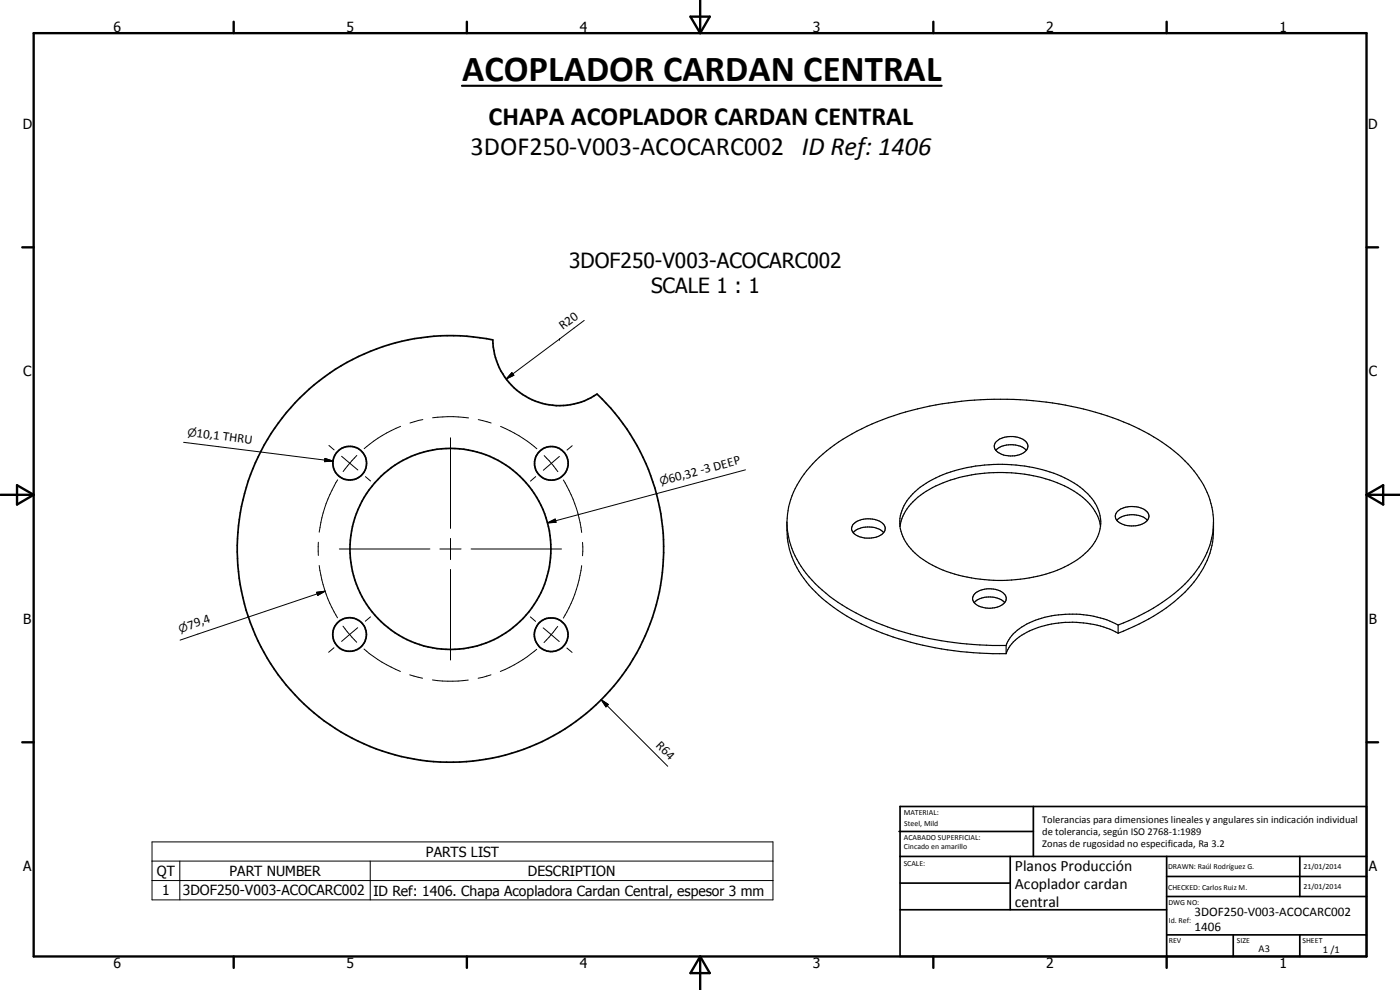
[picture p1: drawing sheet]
<svg xmlns="http://www.w3.org/2000/svg" width="420mm" height="297mm" viewBox="0 0 420 297" stroke-linecap="round" stroke-linejoin="round" font-family="sans-serif">
<g fill="none" stroke="#000" stroke-width=".51">
<path d="M89.9 119.4a64 64 0 0 1 58-17.4 20 20 0 0 0 31.3 16.2 64 64 0 0 1 2 90.9 64 64 0 0 1-90.9 1.2 64 64 0 0 1-.4-90.9zM269.8 249.5h40.3M270.1 242h140v45h-140zM270.1 257h140M303.2 257v16M310.1 242v15M350.1 257v30M390.1 257v12M270.1 265h33.1M270.1 273h80M350.1 269h60M350.1 263h60"/>
<path d="M350.1 280.5h60M370.1 280.5v6.5M390.1 280.5v6.5"/>
<circle cx="105" cy="139" r="5"/>
<circle cx="165.5" cy="139" r="5"/>
<circle cx="135.2" cy="164.7" r="30.2"/>
<circle cx="104.9" cy="190.4" r="5"/>
<circle cx="165.4" cy="190.4" r="5.1"/>
</g>
<g fill="none" stroke="#000" stroke-width=".35">
<path d="M298.9 135.1a7.1 7.1 0 0 1 9.1 0M299 132.5a7.2 7.2 0 0 1 9 .1 2.14 2.14 0 0 1-1.2 3.5 7.4 7.4 0 0 1-7.9-.9 1.89 1.89 0 0 1 .1-2.7zM236.2 156.7a26.7 26.7 0 0 0 9.5 21.9 65.8 65.8 0 0 0 29.4 14.6 105 105 0 0 0 26.9 2.9M256 157.4a7 7 0 0 1 9.4 .2 2.38 2.38 0 0 1-1.8 3.4 7.7 7.7 0 0 1-7.2-.9 1.9 1.9 0 0 1-.4-2.7zM256.1 159.8a7 7 0 0 1 9.1 0M270.1 157.9a12.8 12.8 0 0 1 5.3-11.1 40 40 0 0 1 24.1-7.5 40.4 40.4 0 0 1 25.5 7.5 12.7 12.7 0 0 1 5.3 11.1M270.1 157.9a15.3 15.3 0 0 0 7.8 10.6 45 45 0 0 0 27 5.4 35 35 0 0 0 20.8-7.9 13.1 13.1 0 0 0 4.6-8.1M270.1 157.9a15.6 15.6 0 0 1 8.8-11 47.4 47.4 0 0 1 33.7-3.6 27.8 27.8 0 0 1 15.6 9.4l1.2 2.2 .9 3M335.2 156.1a7 7 0 0 1 9.1 0M335.4 153.5a7.2 7.2 0 0 1 8.9 .1 2.18 2.18 0 0 1-1.2 3.5 6.9 6.9 0 0 1-8.1-1.2 1.84 1.84 0 0 1 .4-2.4zM364.2 156.8a27.3 27.3 0 0 1-10.7 20.4 59.4 59.4 0 0 1-17.9 10.3M292.6 178.1a7 7 0 0 1 9.1 .5 2.38 2.38 0 0 1-1.8 3.3 7.1 7.1 0 0 1-7.7-1.3 1.95 1.95 0 0 1 .4-2.5z"/>
<path d="M292.4 180.8a7 7 0 0 1 9.1 0M302 193.7v2.4M335.6 190a30.7 30.7 0 0 0-29.7 1.1 9.9 9.9 0 0 0-3.9 5M335.6 190a54.3 54.3 0 0 0 22.7-15.4 26.5 26.5 0 0 0-1.7-35.3 61.7 61.7 0 0 0-27.8-15.6 104.9 104.9 0 0 0-65.5 2.8 49.8 49.8 0 0 0-22.7 16.8 22.9 22.9 0 0 0 .6 27.8 50 50 0 0 0 21.8 15.7 99.8 99.8 0 0 0 39 6.9M335.6 187.5v2.5M335.6 187.5a31.1 31.1 0 0 0-28.2 .2 11 11 0 0 0-5.4 6"/>
</g>
<g fill="none" stroke="#000" stroke-width=".71">
<path d="M10.1 9.9h400v277.1h-400zM70.1 6.5v3.4M140.1 6.5v3.4M207.2 5h5.8l-2.9 4.9zM210.1 0v9.9M280.1 6.5v3.4M350.1 6.5v3.4M6.7 74.2h3.4M410.1 74.2h3.5M.1 148.5h10M5.1 145.6l5 2.9-5 2.9zM410.1 148.5h10"/>
<path d="M410.1 148.5l5-2.9v5.8zM6.7 222.7h3.4M410.1 222.7h3.5M70.1 287v3.4M140.1 287v3.4M210.1 287v10M210.1 287l2.9 5h-5.8zM280.1 287v3.4M350.1 287v3.4"/>
</g>
<g fill="none" stroke="#000" stroke-width=".3">
<path d="M175.3 96.1l-7.4 5.6M153.6 111.8l.6 .8-2.3 1.1zM167.9 101.7h.1M167.9 101.7l-16 12M55.1 132.7l44.8 5.6M97.5 137.5l2.4 .8-2.5 .2zM98.7 133.6l1.6 1.4M102.5 136.9l4.9 4.1M107.1 136.7l-4.1 4.8M120.2 127.9a39.1 39.1 0 0 0-10.9 6.7M126.9 125.9l-3.8 1M129.8 125.3l6.2-.3 4.6 .4"/>
<path d="M135.2 131.4v27.1M143.5 125.9l3.9 1M150.2 127.9a39.6 39.6 0 0 1 10.9 6.8M163.3 136.7l4.1 4.8M167.9 136.9l-4.8 4.2M171.7 133.7l-1.5 1.3M101.3 144a39.3 39.3 0 0 0-5.5 15.7M109.7 143l1.5 1.3M160.8 143l-1.6 1.4M164.3 156.9l2.3-1.2 .3 1zM169.1 144a38.8 38.8 0 0 1 5.5 15.8M223.7 141l-59.4 15.9"/>
<path d="M95 177.7l2.6-.3-2.2 1.2zM95.5 162.7v4M95.8 169.7a40.1 40.1 0 0 0 5.5 15.7M97.6 177.4l-43.6 14.7M101.8 164.7h27.2M132 164.7h6.4M135.2 161.5v6.4M135.2 170.9v27.1M141.4 164.7h27.1M174.6 169.7a40 40 0 0 1-5.5 15.8M174.8 162.7v4.1M100.2 194.4l-1.6 1.3"/>
<path d="M102.9 187.9l2 2.5M104.9 190.4l2.1 2.3M104.9 190.4l-2.4 2M107.3 188.3l-2.4 2.1M109.3 194.7a39 39 0 0 0 10.9 6.8M111.2 185.1l-1.6 1.3M159.2 185.1l1.5 1.3M161.1 194.8a39.1 39.1 0 0 1-11 6.7M163 188.4l4.8 4.1M167.4 188l-4.1 4.8M170.1 194.4l1.6 1.3M123 202.5l3.8 1"/>
<path d="M129.8 204l4.6 .4 6.1-.4M147.4 202.5l-3.9 1M180.5 210l2.1 1.4-.7 .7zM180.5 210l19.9 19.9M45.6 252.6h186.4v17.4h-186.4zM45.6 258.4h186.4M54 258.4v11.6M111.1 258.4v11.6M45.6 264.2h186.4"/>
</g>
<path d="M138.6 25.7h144" fill="none" stroke="#000" stroke-width=".63"/>
<path d="M153.6 111.8l.6 .8-2.3 1.1zM97.5 137.5l2.4 .8-2.5 .2zM164.3 156.9l2.3-1.2 .3 1zM95 177.7l2.6-.3-2.2 1.2zM180.5 210l2.1 1.4-.7 .7z" fill="#000"/>
<text font-size="11" x="138.7" y="24.2">ACOPLADOR CARDAN CENTRAL</text>
<g font-size="7.9">
<text x="146.6" y="37.5">CHAPA ACOPLADOR CARDAN CENTRAL</text>
<text x="141.2" y="46.5">3DOF250-V003-ACOCARC002 ID Ref: 1406</text>
</g>
<g font-size="6.3">
<text x="170.8" y="80.5">3DOF250-V003-ACOCARC002</text>
<text x="195.4" y="88">SCALE 1 : 1</text>
</g>
<g font-size="4.7">
<text x="304.6" y="261.2">Planos Producción</text>
<text x="304.6" y="266.6">Acoplador cardan</text>
<text x="304.6" y="272">central</text>
</g>
<g font-size="4.2">
<text x="34" y="9.6">6</text>
<text x="104" y="9.6">5</text>
<text x="174" y="9.6">4</text>
<text x="244" y="9.6">3</text>
<text x="314" y="9.6">2</text>
<text x="384" y="9.6">1</text>
<text x="6.8" y="38.7">D</text>
<text x="410.6" y="38.7">D</text>
<text x="7" y="112.9">C</text>
<text x="410.8" y="112.9">C</text>
<text x="7" y="187.1">B</text>
<text x="410.8" y="187.1">B</text>
<text x="127.8" y="257">PARTS LIST</text>
<text x="7" y="261.4">A</text>
<text x="47.1" y="262.8">QT</text>
<text x="68.9" y="262.8">PART NUMBER</text>
<text x="158.4" y="262.8">DESCRIPTION</text>
<text x="410.8" y="261.4">A</text>
<text x="48.7" y="268.6">1</text>
<text x="54.9" y="268.6">3DOF250-V003-ACOCARC002</text>
<text x="112" y="268.7">ID Ref: 1406. Chapa Acopladora Cardan Central, espesor 3 mm</text>
<text x="34" y="290.4">6</text>
<text x="104" y="290.4">5</text>
<text x="174" y="290.4">4</text>
<text x="244" y="290.4">3</text>
<text x="314" y="290.4">2</text>
<text x="384" y="290.4">1</text>
</g>
<g font-size="3.9">
<text x="168.9" y="99.1" transform="rotate(-37 168.9 99.1)">R20</text>
<text x="58.9" y="131.1" transform="rotate(7 58.9 131.1)">10,1 THRU</text>
<text x="201" y="144.9" transform="rotate(-15 201 144.9)">60,32 -3 DEEP</text>
<text x="56.8" y="188.9" transform="rotate(-19 56.8 188.9)">79,4</text>
<text x="196.7" y="223.9" transform="rotate(45 196.7 223.9)">R64</text>
<text x="358.5" y="275">3DOF250-V003-ACOCARC002</text>
<text x="358.5" y="279.4">1406</text>
</g>
<g font-size="3.3">
<text x="56.2" y="130.7" transform="rotate(7 56.2 130.7)">n</text>
<text x="198.3" y="145.6" transform="rotate(-15 198.3 145.6)">n</text>
<text x="54.1" y="189.8" transform="rotate(-19 54.1 189.8)">n</text>
</g>
<g font-size="3.1">
<text x="312.7" y="246.8">Tolerancias para dimensiones lineales y angulares sin indicación individual</text>
<text x="312.7" y="250.4">de tolerancia, según ISO 2768-1:1989</text>
<text x="312.7" y="254">Zonas de rugosidad no especificada, Ra 3.2</text>
<text x="377.7" y="285.6">A3</text>
<text x="397" y="285.9">1 /1</text>
</g>
<g font-size="2.4">
<text x="271.2" y="244.4">MATERIAL:</text>
<text x="271.3" y="252">ACABADO SUPERFICIAL:</text>
<text x="271.4" y="247.9">Steel, Mild</text>
<text x="271.3" y="254.6">Cincado en amarillo</text>
<text x="271.2" y="259.7">SCALE:</text>
<text x="350.6" y="260.8">DRAWN: Raúl Rodríguez G.</text>
<text x="391.2" y="260.6">21/01/2014</text>
<text x="350.6" y="267">CHECKED: Carlos Ruiz M.</text>
<text x="391.2" y="266.7">21/01/2014</text>
<text x="350.6" y="271.4">DWG NO:</text>
<text x="350.8" y="276.9">Id. Ref:</text>
<text x="350.8" y="282.8">REV</text>
<text x="371.2" y="282.9">SIZE</text>
<text x="390.9" y="282.9">SHEET</text>
</g>
</svg>
